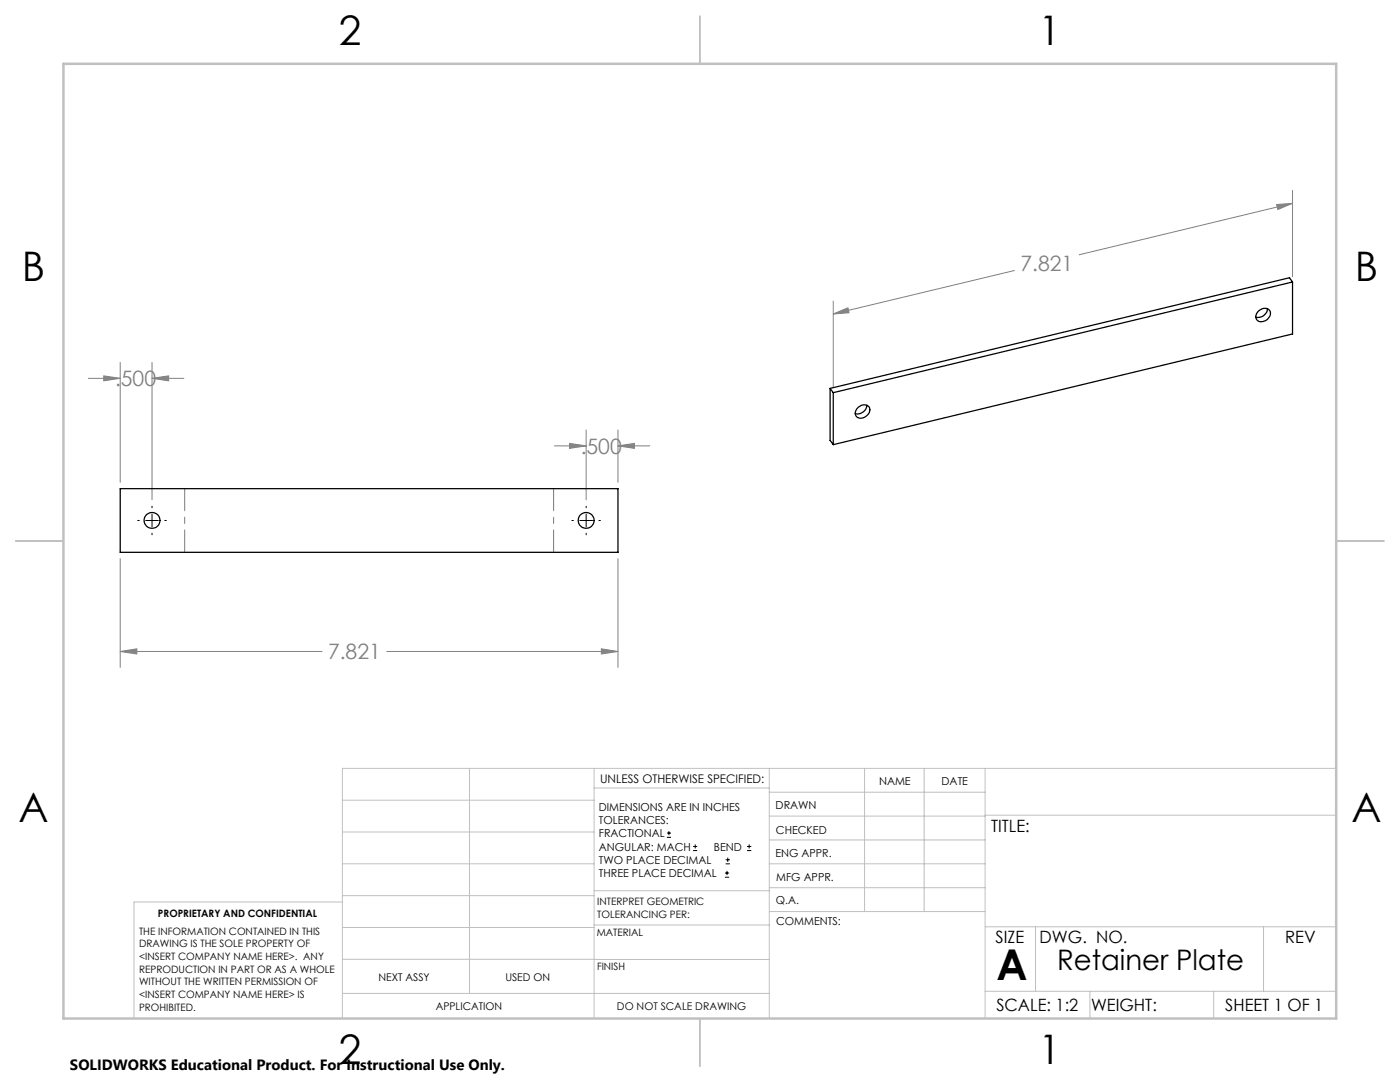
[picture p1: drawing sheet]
<svg xmlns="http://www.w3.org/2000/svg" width="279mm" height="216mm" viewBox="0 0 279 216" stroke-linecap="round" stroke-linejoin="round" font-family="sans-serif">
<g fill="none" stroke="#000" stroke-width=".2">
<path d="M27.5 103.9h.3M29.1 103.9h2.5M30.3 101v.3M30.3 102.6v2.5M30.3 106.4v.3M32.9 103.9h.3M114.1 103.9h.3M115.7 103.9h2.6M117 101v.3M117 102.6v2.5M117 106.4v.3M119.5 103.9h.3"/>
<path d="M133.1 167.1h.8M133.1 166.2h.8M133.5 165.8v.9M138.3 169.7h.8M138.3 168.9h.8M138.7 168.5v.8M144.7 175h.8M144.7 174.2h.8M144.8 172.4h.9M144.8 171.6h.9M145.1 173.8v.8M145.2 171.1v.9"/>
<path d="M149.1 169.7h.8M149.1 168.9h.8M149.5 168.5v.8"/>
</g>
<g fill="none" stroke="#808080" stroke-width=".2">
<path d="M258 38v17.2M202.5 54l-36.2 8.7M254.8 40.8l3.2-.2-3 1.2zM258 40.6l-42.6 10.2M17.6 75.5h6.4M20.7 75l3.3 .5-3.3 .5zM24 72.3v23.9M30.3 75.5l3.4-.5v1zM30.3 72.3v27.4M30.3 75.5h6.4M166.3 62.7l2.9-1.3 .2 1zM166.3 60.1v17.2"/>
<path d="M110.6 89h6.4M113.7 88.5l3.3 .5-3.3 .5zM117 85.8v13.9M123.3 89l3.3-.5v1zM123.3 85.8v10.4M123.3 89h6.4M24 111.5v21.7M123.3 111.5v21.7M24 130l3.3-.5v1zM24 130h40.3M77.2 130h46.1M120 129.5l3.3 .5-3.3 .5z"/>
</g>
<g fill="none" stroke="#c0c0c0" stroke-width=".2">
<path d="M68.3 159.7h50.3M93.7 153.3v44.9M118.6 153.3v49.9M118.6 157.2h34.9M153.5 153.3v49.9M153.5 158.1h43.1M172.5 153.3v28.6M184.4 153.3v28.6M196.6 153.3v49.9M266.7 153.3h-198.4v49.9M68.3 178.7h50.3M68.3 172.4h50.3"/>
<path d="M68.3 166h50.3M68.3 180h-41.6v23.2M118.6 177.7h35M153.5 167.6h43.1M153.5 162.8h43.1M153.5 172.4h43.1M153.5 177.1h43.1M196.6 162.7h70.1M68.3 198.2h85.2M68.3 191.4l85.2 .1M68.3 185.1h50.3M118.6 184.6h35"/>
<path d="M153.6 181.9h43M196.6 197.8h70.1M196.6 184.9h70.1M206.7 184.9v12.9M217.5 197.8v5.4M242.2 197.8v5.4M252.2 184.9v12.9"/>
</g>
<path d="M139.7 3.2v9.5M3.1 107.9h9.6M266.7 107.9h9.5M139.7 203.2v9.6" fill="none" stroke="#c0c0c0" stroke-width=".25"/>
<path d="M12.7 12.7h254v190.5h-254z" fill="none" stroke="#c0c0c0" stroke-width=".5"/>
<path d="M36.9 97.5v12.7M110.5 110.2v-12.7" fill="none" stroke="#808080" stroke-width=".2" stroke-dasharray="15.2 1.3 1.3 1.3" stroke-dashoffset="10.8"/>
<path d="M166.3 62.7l2.9-1.3 .2 1zM254.8 40.8l3.2-.2-3 1.2zM20.7 75l3.3 .5-3.3 .5zM30.3 75.5l3.4-.5v1zM120 129.5l3.3 .5-3.3 .5zM24 130l3.3-.5v1zM123.3 89l3.3-.5v1zM113.7 88.5l3.3 .5-3.3 .5z" fill="#808080"/>
<g fill="none" stroke="#000" stroke-width=".25">
<path d="M258 56.3l-.6-.9-91.7 22.1M258 56.3l-91.7 22.1M258 56.3v10.3l-91.7 22.1M165.7 77.5l.6 .9M165.7 77.5v10.4l.6 .8M166.3 78.4v10.3M251.1 62.1a1.44 1.44 0 0 1 2.4 .1 1.74 1.74 0 0 1-.8 1.7 1.74 1.74 0 0 1-1.8 0l-.3-.7 .2-.5zM252.9 61.6a1.82 1.82 0 0 1-2.3 1.7M24 97.5h99.3v12.7h-99.3zM171.2 81.4a1.4 1.4 0 0 1 2.4 .1 1.75 1.75 0 0 1-2.6 1.6l-.3-.6 .1-.6zM173 80.9a1.87 1.87 0 0 1-2.3 1.6"/>
<circle cx="30.3" cy="103.9" r="1.58"/>
<circle cx="117" cy="103.9" r="1.59"/>
</g>
<text font-size="8.5" x="198.9" y="195.5">A</text>
<g font-size="8.1">
<text x="67.6" y="8.9">2</text>
<text x="207.3" y="8.9">1</text>
<text x="4.4" y="56.2">B</text>
<text x="270.4" y="56.2">B</text>
<text x="3.7" y="164.1">A</text>
<text x="269.7" y="164.1">A</text>
<text x="67.6" y="212.4">2</text>
<text x="207.3" y="212.4">1</text>
</g>
<text font-size="5.6" x="211" y="193.5">Retainer Plate</text>
<g font-size="4.2" fill="#808080">
<text x="203.7" y="54">7.821</text>
<text x="23" y="77.1">.500</text>
<text x="115.9" y="90.5">.500</text>
<text x="65.5" y="131.6">7.821</text>
</g>
<g font-size="3.4">
<text x="197.8" y="166">TITLE:</text>
<text x="198.7" y="188.1">SIZE</text>
<text x="207.5" y="188.1">DWG. NO.</text>
<text x="256.5" y="188.2">REV</text>
<text x="198.8" y="201.7">SCALE: 1:2</text>
<text x="217.7" y="201.8">WEIGHT:</text>
<text x="244.5" y="201.7">SHEET 1 OF 1</text>
</g>
<text font-size="3" x="14" y="213.5">SOLIDWORKS Educational Product. For Instructional Use Only.</text>
<text font-size="2.4" x="119.8" y="156.2">UNLESS OTHERWISE SPECIFIED:</text>
<g font-size="2.2">
<text x="119.5" y="161.8">DIMENSIONS ARE IN INCHES</text>
<text x="154.8" y="161.4">DRAWN</text>
<text x="175.4" y="156.6">NAME</text>
<text x="187.9" y="156.7">DATE</text>
<text x="119.5" y="164.4">TOLERANCES:</text>
<text x="119.5" y="167.1">FRACTIONAL</text>
<text x="154.9" y="166.3">CHECKED</text>
<text x="119.5" y="169.7">ANGULAR: MACH</text>
<text x="119.5" y="172.4">TWO PLACE DECIMAL</text>
<text x="142.5" y="169.7">BEND</text>
<text x="154.8" y="171">ENG APPR.</text>
<text x="119.5" y="175">THREE PLACE DECIMAL</text>
<text x="154.9" y="175.7">MFG APPR.</text>
<text x="154.9" y="180.4">Q.A.</text>
<text x="154.9" y="184.6">COMMENTS:</text>
</g>
<g font-size="2.1">
<text x="75.5" y="195.7">NEXT ASSY</text>
<text x="100.9" y="195.7">USED ON</text>
<text x="86.9" y="201.5">APPLICATION</text>
<text x="123.1" y="201.6">DO NOT SCALE DRAWING</text>
</g>
<g font-size="2">
<text x="31.5" y="182.9">PROPRIETARY AND CONFIDENTIAL</text>
<text x="119.2" y="180.6">INTERPRET GEOMETRIC</text>
<text x="119.2" y="183.1">TOLERANCING PER:</text>
<text x="27.8" y="186.5">THE INFORMATION CONTAINED IN THIS</text>
<text x="27.8" y="189">DRAWING IS THE SOLE PROPERTY OF</text>
<text x="27.8" y="191.6">&lt;INSERT COMPANY NAME HERE&gt;. ANY</text>
<text x="119.1" y="186.7">MATERIAL</text>
<text x="27.8" y="194.1">REPRODUCTION IN PART OR AS A WHOLE</text>
<text x="27.8" y="196.6">WITHOUT THE WRITTEN PERMISSION OF</text>
<text x="119.1" y="193.5">FINISH</text>
<text x="27.8" y="199.1">&lt;INSERT COMPANY NAME HERE&gt; IS</text>
<text x="27.8" y="201.7">PROHIBITED.</text>
</g>
</svg>
